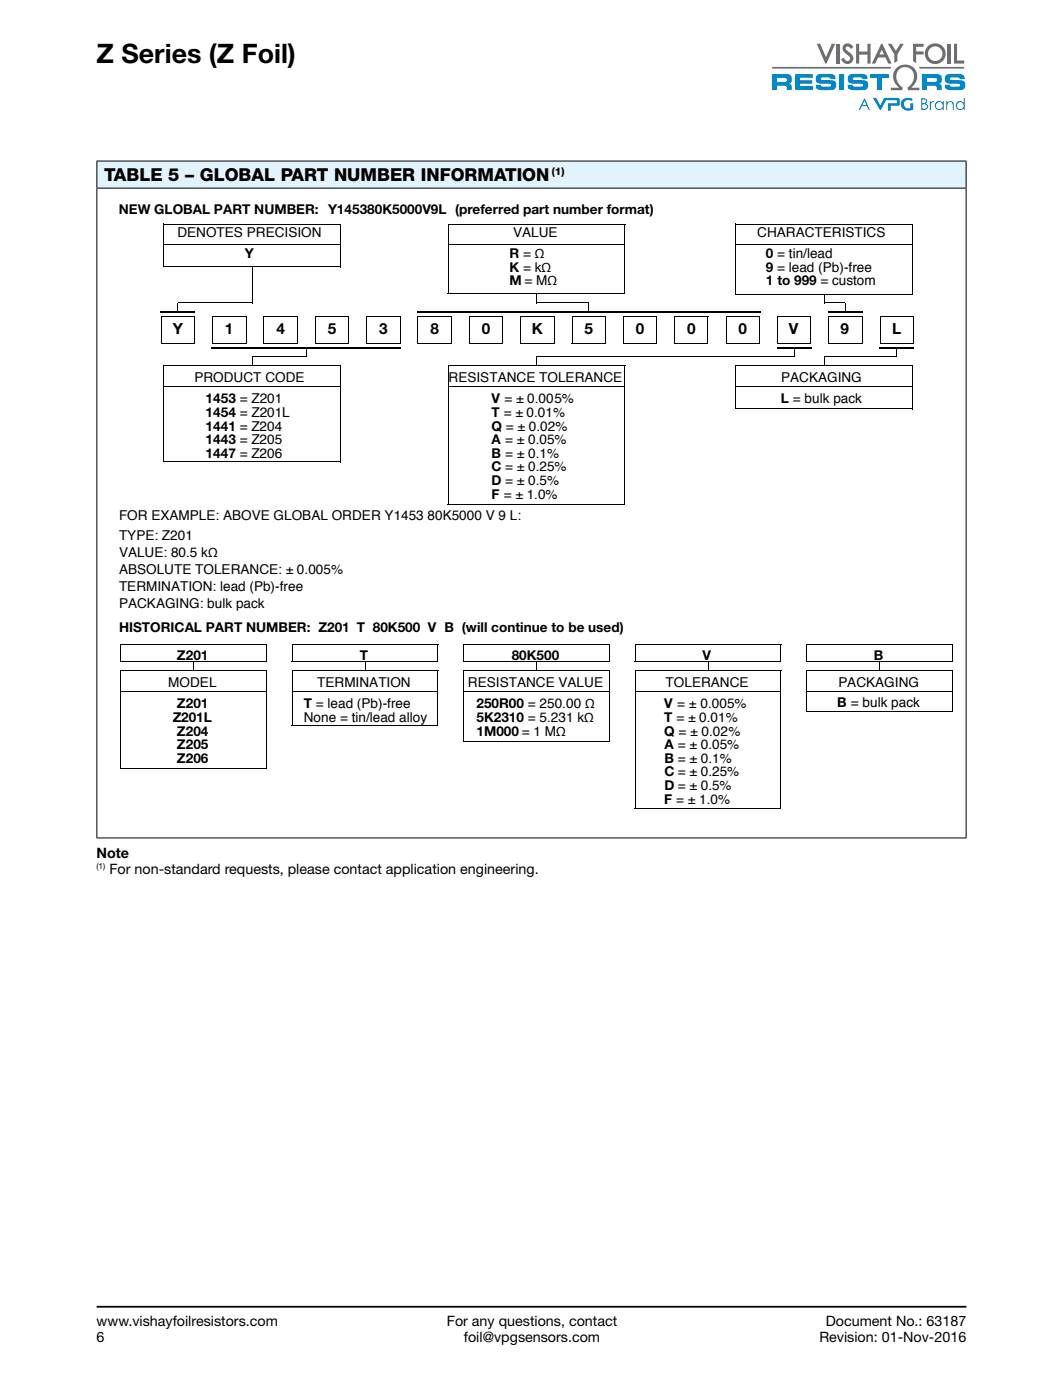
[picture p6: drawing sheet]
<svg xmlns="http://www.w3.org/2000/svg" width="210mm" height="276mm" viewBox="0 0 210 276" stroke-linecap="round" stroke-linejoin="round" font-family="sans-serif">
<g fill="#0088ce">
<path d="M177.8 19.8a2 2 0 0 1 2.1-.3l-.2 .4a.89 .89 0 0 0-1.3 .1 .89 .89 0 0 0 .3 1.3h.8v-.9h.5v1.2a1.84 1.84 0 0 1-2.4-.6v-.9z"/>
<path d="M172.1 19.3h.6l.8 1.5 .8-1.5 2.9 .1a1.18 1.18 0 0 1 0 1.4l-1.6 .1v.9h-.5v-1.4h1.7v-.4l-.1-.2h-2l-1.2 2z"/>
<path d="M183.3 20h.2v.2l.3-.2h.3l-.1 .2a.57 .57 0 0 0-.5 .8v.7h-.2z"/>
<path d="M186.5 20h.2v.3a.68 .68 0 0 1 .9-.3 .68 .68 0 0 1 .4 .7v1h-.2l-.1-1.3a.58 .58 0 0 0-.7-.1 .58 .58 0 0 0-.3 .7v.7h-.2z"/>
<path d="M156.7 14.6h3.5v.7h-2.5v.5h2.4v.7h-2.4v.5h2.6v.7h-3.6z"/>
<path d="M161.1 14.8a4.5 4.5 0 0 1 3.5 .1l.1 .7h-1l-.1-.3h-.3h-1.3l-.2 .2 .2 .3h1a1.62 1.62 0 0 1 1.8 .6 .95 .95 0 0 1-.9 1.4h-.7a3.2 3.2 0 0 1-2.2-.3l-.2-.8h1l.2 .4 1.8-.1v-.3l-.6-.2a3.7 3.7 0 0 1-2.2-.2l-.1-.3a1.19 1.19 0 0 1 .2-1.2z"/>
<path d="M165.5 14.6h1v3.1h-1z"/>
<path d="M167.4 14.8a4.5 4.5 0 0 1 3.5 .1l.1 .7h-1l-.1-.3h-.3h-1.3l-.2 .2 .2 .3h1a1.62 1.62 0 0 1 1.8 .6 .95 .95 0 0 1-.9 1.4h-.7a3.2 3.2 0 0 1-2.2-.3l-.2-.8h1l.2 .4 1.8-.1v-.3l-.6-.2a3.7 3.7 0 0 1-2.2-.2l-.1-.3a1.19 1.19 0 0 1 .2-1.2z"/>
<path d="M171.5 14.6h3.7v.8h-1.3v2.3h-1v-2.3h-1.4z"/>
<path d="M186.6 14.8a4.5 4.5 0 0 1 3.4 .1l.2 .7h-1l-.2-.3h-.3h-1.3l-.1 .2 .1 .3h1a1.62 1.62 0 0 1 1.9 .6 .95 .95 0 0 1-.9 1.4h-.7a3.2 3.2 0 0 1-2.2-.3l-.2-.8h.9l.2 .4 1.8-.1v-.3l-.5-.2a3.7 3.7 0 0 1-2.3-.2l-.1-.3a1.19 1.19 0 0 1 .3-1.2z"/>
<path d="M170.4 19.9l-.4 .8h.8zM170.4 19.4l1.1 2.3h-.2l-.4-.8h-1l-.4 .8h-.2z"/>
<path d="M181.8 20.6v.9a.55 .55 0 0 0 .7-.1 .55 .55 0 0 0 .1-.6zM181.8 19.6v.7h.2a.43 .43 0 0 0 .4-.1 .43 .43 0 0 0 .1-.4zM181.6 19.4a.86 .86 0 0 1 1.2 .5l-.3 .5a.64 .64 0 0 1 .5 .8 .64 .64 0 0 1-.8 .5h-.6z"/>
<path d="M184.5 20.8a.7 .7 0 0 0 1.4 0 .7 .7 0 0 0-1.4 0zM184.5 20.2a.84 .84 0 0 1 1.3 .1v-.3h.2v1.7h-.2v-.3a.88 .88 0 0 1-1.3 .1 .88 .88 0 0 1 0-1.3z"/>
<path d="M188.6 20.8a.7 .7 0 0 0 1.4 0 .7 .7 0 0 0-1.4 0zM188.7 20.2a.84 .84 0 0 1 1.3 .1v-1h.2v2.4h-.2v-.3a.88 .88 0 0 1-1.3 .1 .88 .88 0 0 1 0-1.3z"/>
<path d="M153.2 15.4h1.7l.2 .1v.5l-.3 .2h-1.6zM152.2 14.6v3.1h1v-.8l1.7 .1 .2 .7h1a.96 .96 0 0 0-.4-1.1l-.2-.1a1.01 1.01 0 0 0 .6-1.1 1.01 1.01 0 0 0-1-.8z"/>
<path d="M182.7 15.4h1.8l.2 .1v.5l-.3 .2h-1.7zM181.8 14.6v3.1h.9v-.8l1.8 .1 .2 .7h1a.96 .96 0 0 0-.4-1.1l-.2-.1a1.01 1.01 0 0 0 .6-1.1 1.01 1.01 0 0 0-1-.8z"/>
</g>
<g fill="#6d6e71">
<path d="M152.2 13.2h23.5l-.2 .3h-23.3z"/>
<path d="M181.2 13.2h8.9v.3h-8.8z"/>
<path d="M161 8.6h.7l1.1 2.7 1.2-2.7h.6l-1.7 3.9h-.2z"/>
<path d="M164.9 8.6h.6v3.9h-.6z"/>
<path d="M166.4 8.8a1.19 1.19 0 0 1 1.8 .5l-.5 .4v-.1a.55 .55 0 0 0-1-.3 1.26 1.26 0 0 0 .9 1.2 1.2 1.2 0 0 1 0 2 1.2 1.2 0 0 1-1.8-.8l.5-.3 .1 .1a.59 .59 0 0 0 .7 .5 .59 .59 0 0 0 .4-.7l-.5-.5a1.25 1.25 0 0 1-.6-2z"/>
<path d="M168.8 8.6h.6v1.6h1.6v-1.6h.6v3.9h-.6v-1.7h-1.6v1.7h-.6z"/>
<path d="M186.8 8.6h.7v3.9h-.7z"/>
<path d="M188.1 8.6h.6v3.3h1.4v.6h-2z"/>
<path d="M180 8.6h2.1v.6h-1.5v.9h1.5v.7h-1.5v1.7l-.6-.4z"/>
<path d="M175 8.6h.7l.9 1.4 .9-1.4h.7l-1.3 2.1v1.3l-.6 .5v-1.8z"/>
<path d="M176.7 13.4a2.42 2.42 0 0 1 3.5 .1 2.42 2.42 0 0 1-.3 3.5l-.2 .3h1.5v.5h-2.2l-.1-.5a2.31 2.31 0 0 0 .4-3.9 1.89 1.89 0 0 0-2.4 .7 1.89 1.89 0 0 0 .3 2.4l.8 .8-.2 .5h-2.2v-.5h1.6a2.62 2.62 0 0 1-.5-3.9z"/>
<path d="M173.8 9.8l.5 .9h-.9zM173.7 8.6l-1.8 3.9h.6l.6-1.2h1.4l.6 1.2h.7l-1.8-3.9z"/>
<path d="M182.9 10.6a1.45 1.45 0 0 1 2.9 0 1.45 1.45 0 0 1-2.9 0zM182.3 10.6a2.06 2.06 0 0 0 4.1 0 2.06 2.06 0 0 0-4.1 0z"/>
</g>
<path d="M19 257.8h171.5" fill="none" stroke="#000" stroke-width=".35"/>
<path d="M19.1 31.8h171.4v5.3h-171.4z" fill="#e1f4fd"/>
<g fill="none" stroke="#000" stroke-width=".2">
<path d="M19 31.8h171.5M19 37.1h171.5M19.1 31.9v5.1M19.1 37.2v128M190.5 31.9v5.1M190.5 37.2v128M32.2 52.7h35M32.3 44.1v8.6M32.3 44.2h34.9M32.3 48.3h34.9M49.7 52.6v7.2h-14.6M67.2 44.2v8.5"/>
<path d="M88.2 57.9h35M88.3 44.1v13.8M88.3 44.2h35M88.3 48.3h34.9M105.8 59.8h10.2M123.2 44.2v13.8M145 58h34.9M145.1 44.1v13.9M145.1 44.2h34.9M145.1 48.3h34.8M162.5 59.8h4.1M179.9 44.2v13.9"/>
<path d="M31.7 67.8h6.7M31.8 62.4h6.6M31.8 62.3v5.5M32.3 72.1v19M32.3 72.2h34.9M32.3 76.3h34.9M38.4 62.4v5.5M41.8 67.8h6.7M41.9 62.4h6.7M41.9 62.3v5.5M48.5 62.4v5.5M49.7 70.4h10.7"/>
<path d="M52 67.8h6.6M52 62.4h6.7M52 62.3v5.5M58.6 62.4v5.5M62.1 67.8h6.6M62.1 62.3v5.5M62.1 62.4h6.7M67.2 72.2v19M68.7 62.4v5.5M72.2 67.8h6.7M72.3 62.4h6.6M72.3 62.3v5.5"/>
<path d="M78.9 62.4v5.5M82.3 67.8h6.7M82.4 62.4h6.7M82.4 62.3v5.5M88.3 72.2h35M88.3 72.1v27.5M88.3 76.3h34.9M89 62.4v5.5M92.4 67.8h6.7M92.5 62.4h6.7M92.5 62.3v5.5M99.1 62.4v5.5"/>
<path d="M102.5 67.8h6.7M102.6 62.4h6.7M102.6 62.3v5.5M105.8 70.4h50.7M109.2 62.4v5.5M112.7 67.8h6.6M112.8 62.4h6.6M112.8 62.3v5.5M119.3 62.4v5.5M122.8 67.8h6.7M122.9 62.4h6.6M122.9 62.3v5.5"/>
<path d="M123.2 72.2v27.5M129.5 62.4v5.5M132.9 67.8h6.7M133 62.4h6.6M133 62.3v5.5M139.6 62.4v5.5M143 67.8h6.7M143.1 62.4h6.7M143.1 62.3v5.5M145.1 72.2h34.9M145.1 76.3h34.8M145.1 72.1v8.6"/>
<path d="M149.7 62.4v5.5M153.2 67.8h6.6M153.2 62.4h6.7M153.2 62.3v5.5M159.8 62.4v5.5M162.4 70.4h14.4M163.3 67.8h6.6M163.4 62.4h6.6M163.4 62.3v5.5M169.9 62.4v5.5M173.4 67.8h6.7M173.5 62.4h6.6"/>
<path d="M173.5 62.3v5.5M179.9 72.2v8.6M180.1 62.4v5.5M32.2 91.1h35M88.2 99.6h35M145 80.7h34.9M23.7 130.6h28.8M23.8 127.1v3.5M23.8 132.2v19.4M23.8 127.1h28.8M23.8 132.3h28.8M23.8 136.5h28.7"/>
<path d="M52.5 127.1v3.6M52.5 132.3v19.4M57.5 130.6h28.8M57.6 127.1h28.8M57.6 132.3h28.8M57.6 136.5h28.7M57.6 127.1v3.5M57.6 132.2v11M86.3 127.1v3.6M86.3 132.3v11M91.3 130.6h28.8M91.4 127.1h28.8"/>
<path d="M91.4 132.3h28.8M91.4 136.5h28.7M91.4 127.1v3.5M91.4 132.2v14M120.1 127.1v3.6M120.1 132.3v14M125.1 130.6h28.8M125.2 127.1h28.8M125.2 132.3h28.8M125.2 136.5h28.7M125.2 127.1v3.5M125.2 132.2v27.4"/>
<path d="M153.9 127.1v3.6M153.9 132.3v27.3M158.9 130.6h28.8M159 127.1v3.5M159 132.2v8.2M159 127.1h28.8M159 132.3h28.8M159 136.5h28.7M187.7 127.1v3.6M187.7 132.3v8.1M23.7 151.6h28.8M57.5 143.2h28.8"/>
<path d="M91.3 146.2h28.8M125.1 159.6h28.8M158.9 140.4h28.8M19 165.3h171.5"/>
</g>
<path d="M31.6 61.5h6.9M41.7 68.6h37.3M82.2 61.5h67.6M153.1 68.6h6.9M163.2 61.5h6.8M173.3 68.6h6.9" fill="none" stroke="#000" stroke-width=".34"/>
<g fill="#000">
<path d="M49.6 59.8h.2zM105.7 59.8h.1zM105.7 57.8h.1v2h-.1zM162.4 58h.2v1.8h-.2zM35 59.8h.2v1.7h-.2zM49.6 70.4h.2v1.8h-.2zM60.3 68.5h.2v2h-.2zM105.7 70.4h.1v1.8h-.1zM115.9 59.8h.2v1.7h-.2zM156.5 68.5h.1v2h-.1zM162.4 70.4h.2v1.8h-.2zM166.5 59.8h.2v1.7h-.2z"/>
<path d="M176.7 68.5h.2v2h-.2zM38.1 130.6h.1v1.8h-.1zM71.9 130.6h.1v1.8h-.1zM105.7 130.6h.2v1.8h-.2zM139.5 130.6h.2v1.8h-.2zM173.3 130.6h.2v1.8h-.2z"/>
</g>
<text font-size="5.3" x="19" y="12.4">Z Series (Z Foil)</text>
<text font-size="3.5" x="20.5" y="35.7">TABLE 5 – GLOBAL PART NUMBER INFORMATION</text>
<g font-size="3">
<text x="34.1" y="66">Y</text>
<text x="44.4" y="66">1</text>
<text x="54.5" y="66">4</text>
<text x="64.6" y="66">5</text>
<text x="74.7" y="66">3</text>
<text x="84.8" y="66">8</text>
<text x="95" y="66">0</text>
<text x="104.8" y="66">K</text>
<text x="115.2" y="66">5</text>
<text x="125.3" y="66">0</text>
<text x="135.4" y="66">0</text>
<text x="145.6" y="66">0</text>
<text x="155.5" y="66">V</text>
<text x="165.7" y="66">9</text>
<text x="175.8" y="66">L</text>
</g>
<g font-size="2.8">
<text x="19" y="169.3">Note</text>
<text x="21.6" y="172.5">For non-standard requests, please contact application engineering.</text>
<text x="19" y="261.6">www.vishayfoilresistors.com</text>
<text x="88.1" y="261.6">For any questions, contact</text>
<text x="162.8" y="261.6">Document No.: 63187</text>
<text x="19" y="264.8">6</text>
<text x="91.4" y="264.8">foil@vpgsensors.com</text>
<text x="161.5" y="264.8">Revision: 01-Nov-2016</text>
</g>
<g font-size="2.7">
<text x="23.4" y="42.3">NEW GLOBAL PART NUMBER: Y145380K5000V9L (preferred part number format)</text>
<text x="35" y="46.8">DENOTES PRECISION</text>
<text x="101.2" y="46.8">VALUE</text>
<text x="149.3" y="46.8">CHARACTERISTICS</text>
<text x="48.3" y="50.9">Y</text>
<text x="100.4" y="50.9">R = Ω</text>
<text x="100.4" y="53.6">K = kΩ</text>
<text x="151" y="50.9">0 = tin/lead</text>
<text x="151" y="53.6">9 = lead (Pb)-free</text>
<text x="100.4" y="56.3">M = MΩ</text>
<text x="151" y="56.3">1 to 999 = custom</text>
<text x="38.3" y="75.4">PRODUCT CODE</text>
<text x="88.4" y="75.4">RESISTANCE TOLERANCE</text>
<text x="154" y="75.4">PACKAGING</text>
<text x="40.5" y="79.6">1453 = Z201</text>
<text x="40.5" y="82.3">1454 = Z201L</text>
<text x="96.9" y="79.6">V = ± 0.005%</text>
<text x="96.9" y="82.3">T = ± 0.01%</text>
<text x="153.9" y="79.6">L = bulk pack</text>
<text x="40.5" y="85">1441 = Z204</text>
<text x="40.5" y="87.6">1443 = Z205</text>
<text x="96.9" y="85">Q = ± 0.02%</text>
<text x="96.9" y="87.6">A = ± 0.05%</text>
<text x="40.5" y="90.3">1447 = Z206</text>
<text x="96.9" y="90.3">B = ± 0.1%</text>
<text x="96.9" y="93">C = ± 0.25%</text>
<text x="96.9" y="95.7">D = ± 0.5%</text>
<text x="96.9" y="98.4">F = ± 1.0%</text>
<text x="23.5" y="102.6">FOR EXAMPLE: ABOVE GLOBAL ORDER Y1453 80K5000 V 9 L:</text>
<text x="23.5" y="106.6">TYPE: Z201</text>
<text x="23.5" y="109.9">VALUE: 80.5 kΩ</text>
<text x="23.5" y="113.3">ABSOLUTE TOLERANCE: ± 0.005%</text>
<text x="23.5" y="116.6">TERMINATION: lead (Pb)-free</text>
<text x="23.5" y="120">PACKAGING: bulk pack</text>
<text x="23.5" y="124.7">HISTORICAL PART NUMBER: Z201 T 80K500 V B (will continue to be used)</text>
<text x="34.9" y="130.2">Z201</text>
<text x="70.9" y="130.2">T</text>
<text x="100.9" y="130.2">80K500</text>
<text x="138.5" y="130.2">V</text>
<text x="172.3" y="130.2">B</text>
<text x="33.2" y="135.6">MODEL</text>
<text x="62.5" y="135.6">TERMINATION</text>
<text x="92.3" y="135.6">RESISTANCE VALUE</text>
<text x="131.2" y="135.6">TOLERANCE</text>
<text x="165.3" y="135.6">PACKAGING</text>
<text x="34.1" y="142.5">Z201L</text>
<text x="34.9" y="139.8">Z201</text>
<text x="59.9" y="142.4">None = tin/lead alloy</text>
<text x="59.9" y="139.8">T = lead (Pb)-free</text>
<text x="93.9" y="139.8">250R00 = 250.00 Ω</text>
<text x="93.9" y="142.4">5K2310 = 5.231 kΩ</text>
<text x="131" y="139.8">V = ± 0.005%</text>
<text x="131" y="142.4">T = ± 0.01%</text>
<text x="165" y="139.4">B = bulk pack</text>
<text x="34.9" y="145.1">Z204</text>
<text x="34.9" y="147.8">Z205</text>
<text x="93.9" y="145.1">1M000 = 1 MΩ</text>
<text x="131" y="145.1">Q = ± 0.02%</text>
<text x="131" y="147.8">A = ± 0.05%</text>
<text x="34.9" y="150.5">Z206</text>
<text x="131" y="150.5">B = ± 0.1%</text>
<text x="131" y="153.2">C = ± 0.25%</text>
<text x="131" y="155.8">D = ± 0.5%</text>
<text x="130.9" y="158.5">F = ± 1.0%</text>
</g>
<text font-size="2.1" x="108.8" y="34.5">(1)</text>
<text font-size="1.6" x="19" y="171.5">(1)</text>
</svg>
